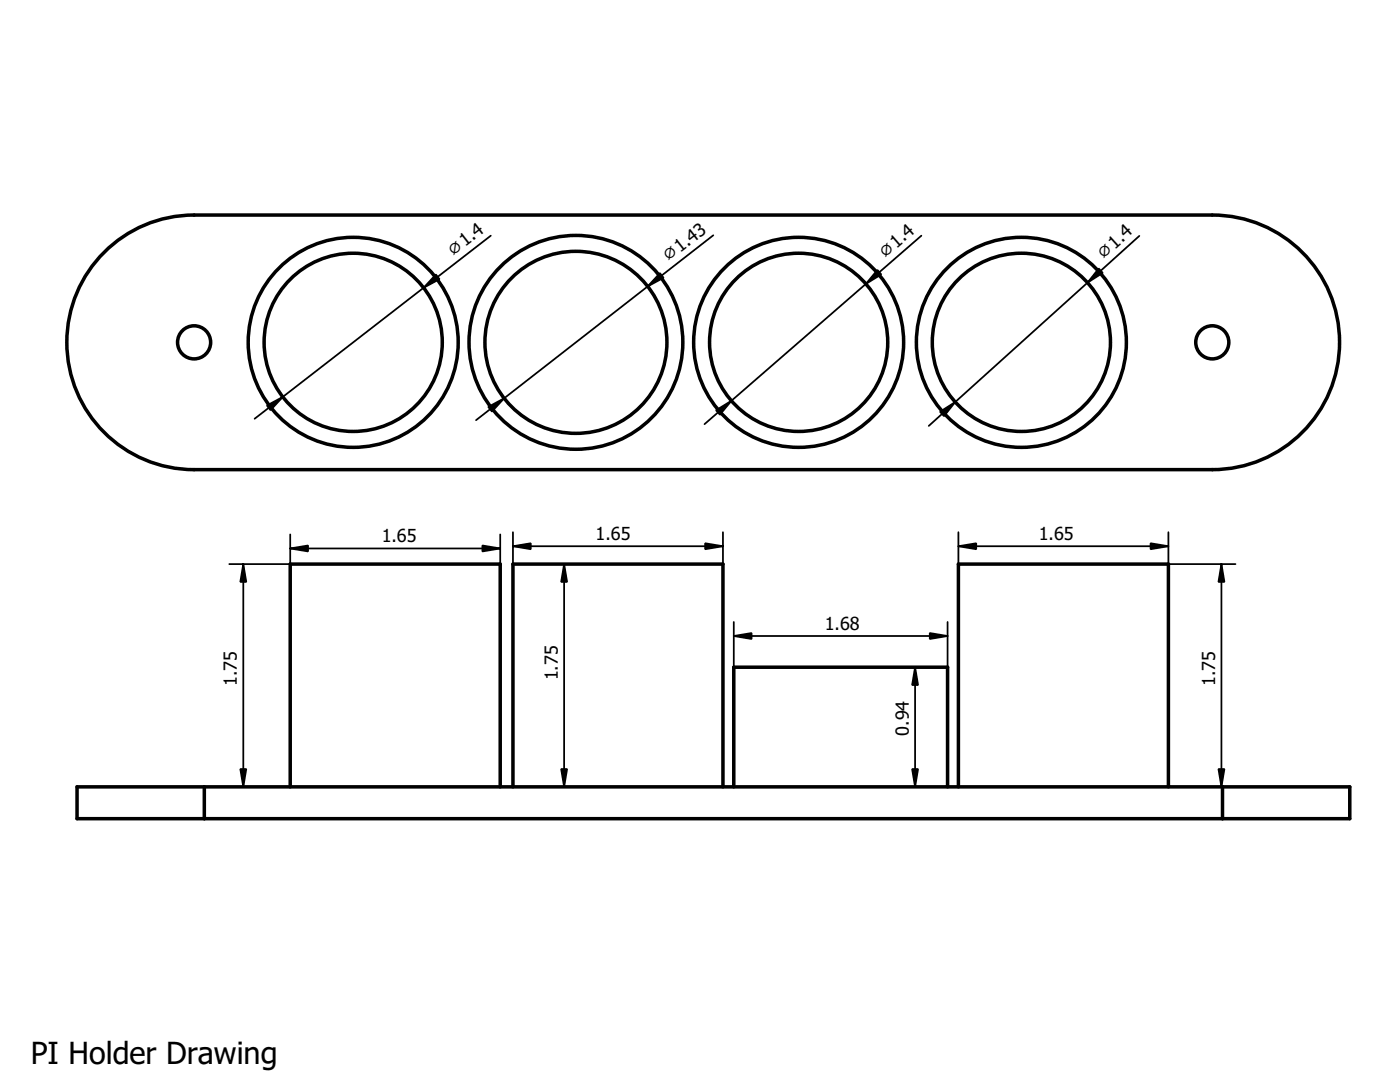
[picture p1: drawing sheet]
<svg xmlns="http://www.w3.org/2000/svg" width="279mm" height="216mm" viewBox="0 0 279 216" stroke-linecap="round" stroke-linejoin="round" font-family="sans-serif">
<g fill="none" stroke="#000" stroke-width=".7">
<path d="M20.8 50.3a25.3 25.3 0 0 1 17.9-7.4h203.2a25.4 25.4 0 0 1 25.4 25.4 25.4 25.4 0 0 1-25.4 25.4h-203.2a25.4 25.4 0 0 1-23.4-15.7 25.4 25.4 0 0 1 5.5-27.7z"/>
<circle cx="38.7" cy="68.3" r="3.3"/>
<circle cx="70.5" cy="68.3" r="17.8"/>
<circle cx="70.5" cy="68.3" r="21"/>
<circle cx="114.9" cy="68.3" r="18.2"/>
<circle cx="114.9" cy="68.3" r="21.3"/>
<circle cx="159.4" cy="68.3" r="17.8"/>
<circle cx="159.4" cy="68.3" r="21"/>
<circle cx="203.8" cy="68.3" r="17.8"/>
<circle cx="203.8" cy="68.3" r="21"/>
<circle cx="241.9" cy="68.3" r="3.3"/>
</g>
<path d="M97.9 47l-47.1 36.6M142.3 47l-47.3 36.8M183.9 47l-43.3 37.6M227.4 47.1l-42 37.9" fill="none" stroke="#000" stroke-width=".35"/>
<path d="M87 54.8l.7 .9-3.2 1.7zM131.7 54.5l.7 .9-3.1 1.7zM175.1 53.9l.8 .9-3.1 1.8zM219.3 53.6l.8 .9-3.1 1.9zM53.3 80.9l3.1-1.7-2.4 2.6zM97.4 81.2l3.2-1.7-2.4 2.6zM142.9 81.9l3.1-1.9-2.3 2.8zM187.6 82.2l3-2-2.2 2.8z" fill="#000" stroke="#000" stroke-width=".35"/>
<g fill="#fff">
<path d="M57.9 112.6h41.9v44.4h2.6v-44.4h41.9v44.4h2.1v-23.9h42.7v23.9h2.2v-44.4h41.9v44.4h36.2v6.4h-254v-6.4h42.5z" fill-rule="evenodd"/>
<path d="M57.9 112.6h41.9v44.4h-41.9z" fill-rule="evenodd"/>
<path d="M191.3 112.6h41.9v44.4h-41.9z" fill-rule="evenodd"/>
<path d="M102.4 112.6h41.9v44.4h-41.9z" fill-rule="evenodd"/>
<path d="M40.8 157h203.2v6.4h-203.2z" fill-rule="evenodd"/>
<path d="M146.4 133.1h42.7v23.9h-42.7z" fill-rule="evenodd"/>
<path d="M244 157h25.4v6.4h-25.4z" fill-rule="evenodd"/>
<path d="M15.4 157h25.4v6.4h-25.4z" fill-rule="evenodd"/>
</g>
<path d="M15.4 157h254v6.4h-254zM40.8 157v6.4M57.9 157v-44.4h41.9v44.4M102.4 157v-44.4h41.9v44.4M146.4 157v-23.9h42.7v23.9M191.3 157v-44.4h41.9v44.4M244 157v6.4" fill="none" stroke="#000" stroke-width=".7"/>
<g fill="none" stroke="#000" stroke-width=".35">
<path d="M48.6 112.6v44.4M57.9 109.4h41.9M57.9 106.6v6h-12.1M99.8 106.6v6M102.4 109h41.9M102.4 106.2v6.4h13M112.6 112.6v44.4M144.3 106.2v6.4M191.3 109h41.9M191.3 106.2v6.4M233.2 106.2v6.4h13.4M243.8 112.6v44.4"/>
<path d="M146.4 126.9h42.7M146.4 124.1v9M182.6 133.1v23.9M189.1 124.1v9h-9.3M45.8 157h12.1M102.4 157h13M179.8 157h9.3M233.2 157h13.4"/>
</g>
<g fill="#000" stroke="#000" stroke-width=".35">
<path d="M48.6 112.6l.5 3.5h-1.1zM57.9 109.4l3.6-.6v1.2zM96.3 108.8l3.5 .6-3.5 .6zM102.4 109l3.5-.6v1.2zM112.6 112.6l.6 3.5h-1.2zM140.7 108.4l3.6 .6-3.6 .6zM191.3 109l3.5-.6v1.2zM229.6 108.4l3.6 .6-3.6 .6zM243.8 112.6l.6 3.5h-1.2zM146.4 126.9l3.6-.6v1.2zM182.6 133.1l.6 3.6h-1.2zM185.6 126.3l3.5 .6-3.5 .6z"/>
<path d="M48 153.5h1.1l-.5 3.5zM112 153.5h1.2l-.6 3.5zM182 153.5h1.2l-.6 3.5zM243.2 153.5h1.2l-.6 3.5z"/>
</g>
<text font-size="6.1" x="6.1" y="212.2">PI Holder Drawing</text>
<g font-size="3.6">
<text x="90.4" y="51.2" transform="rotate(-38 90.4 51.2)">⌀1.4</text>
<text x="133.3" y="52.3" transform="rotate(-38 133.3 52.3)">⌀1.43</text>
<text x="176.6" y="51.7" transform="rotate(-41 176.6 51.7)">⌀1.4</text>
<text x="220.2" y="51.8" transform="rotate(-42 220.2 51.8)">⌀1.4</text>
<text x="118.9" y="107.7">1.65</text>
<text x="207.3" y="107.7">1.65</text>
<text x="76.2" y="108.2">1.65</text>
<text x="164.6" y="125.6">1.68</text>
<text x="47.3" y="136.9" transform="rotate(-90 47.3 136.9)">1.75</text>
<text x="111.3" y="135.8" transform="rotate(-90 111.3 135.8)">1.75</text>
<text x="242.5" y="136.9" transform="rotate(-90 242.5 136.9)">1.75</text>
<text x="181.4" y="146.8" transform="rotate(-90 181.4 146.8)">0.94</text>
</g>
</svg>
